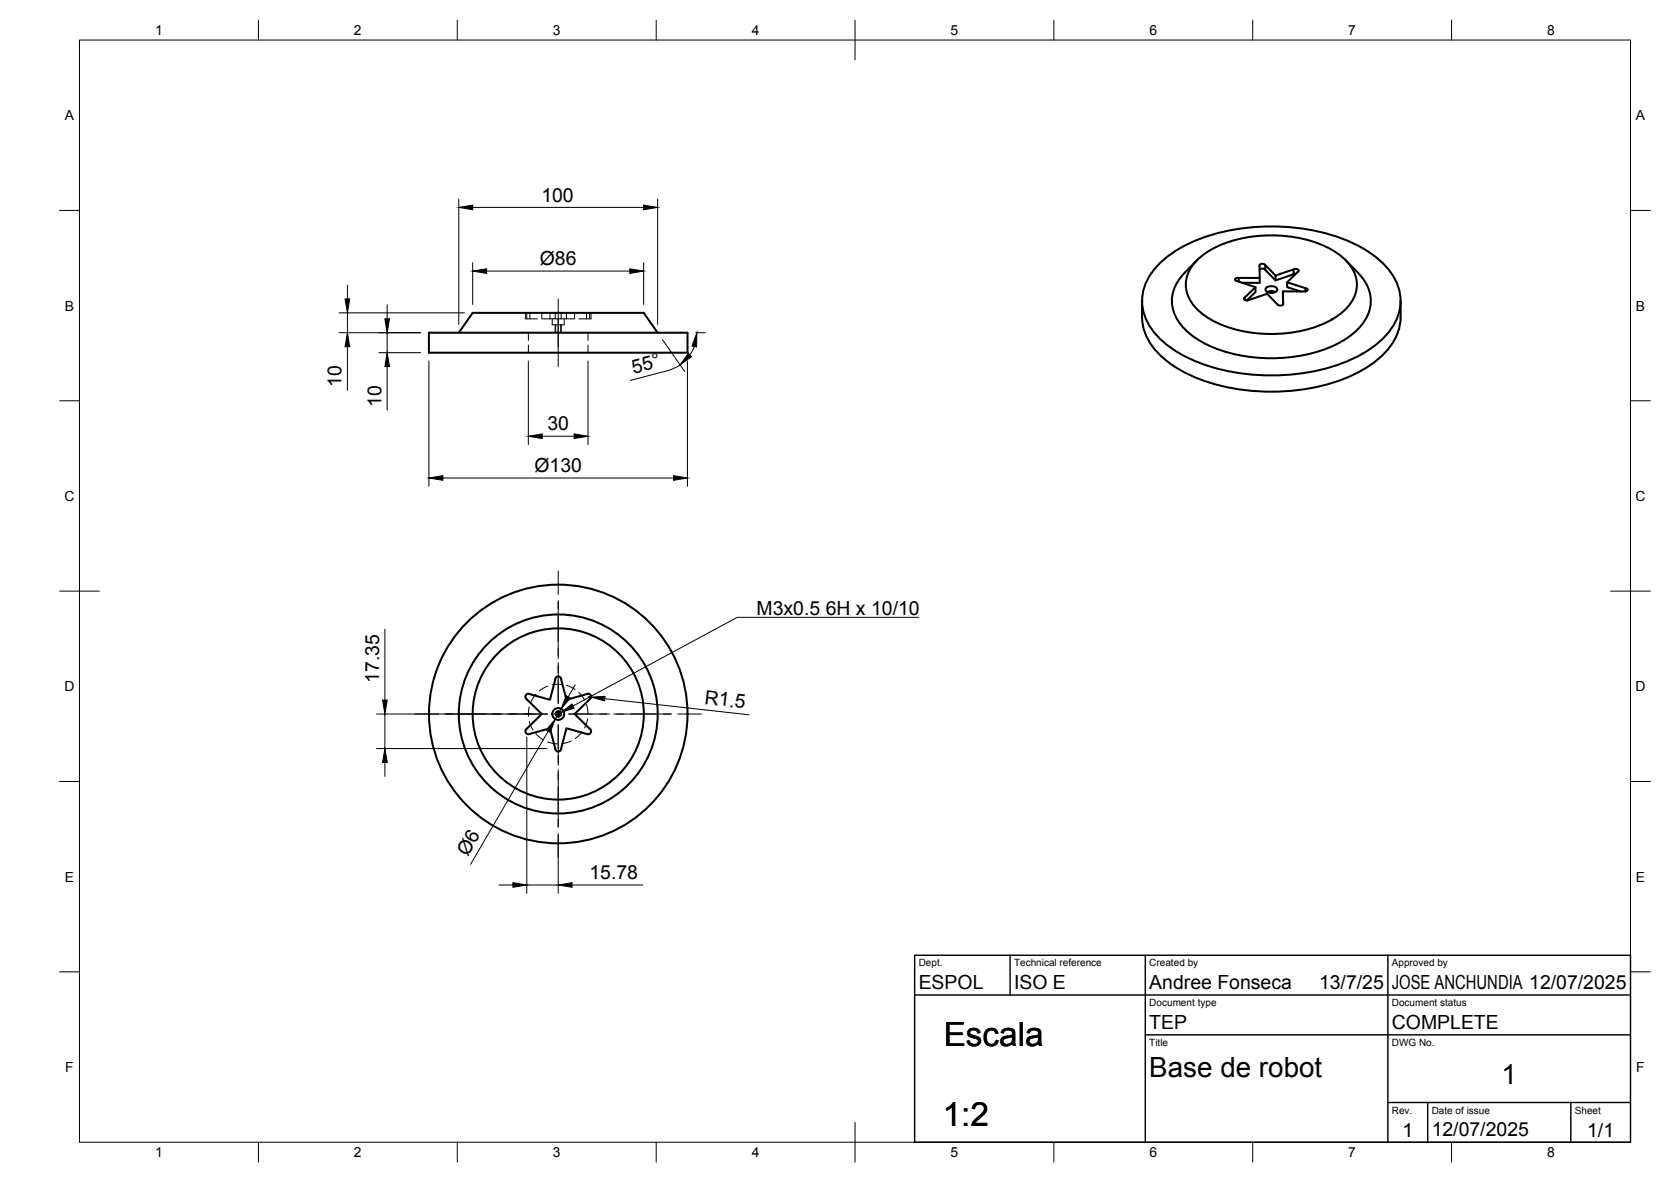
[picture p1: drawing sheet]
<svg xmlns="http://www.w3.org/2000/svg" width="420mm" height="297mm" viewBox="0 0 420 297" stroke-linecap="round" stroke-linejoin="round" font-family="sans-serif">
<!-- layer: Hidden -->
<g fill="none" stroke="#000" stroke-width=".25">
<path d="M132.1 78.6v1.5h1.1v-1.5M132.5 78.6v1.5M136.2 78.6v1.5M138.3 78.6v1.5h-1.9M139.6 78.6v1.5h-1.3M141.1 78.6v1.5h-1.5M142.4 78.6v1.5h-1.3M144.5 78.6v1.5M147.5 78.6v1.5h-1.9M148.3 78.6v1.5M148.6 78.6v1.5h-1.1M132.9 83.6v1.9"/>
<path d="M132.9 86.7v1.9M133.2 80.1h1.9M138.9 80.1v1.5h3v-1.5M139.7 81.6v2M141 81.6v2M142.4 80.1h2M147.8 83.6v1.9M147.8 86.7v1.9M133.1 177.7l-.2 2.4M134.7 174.5l-1.2 2M137.7 172.4l-2.1 1.2M141.2 172l-2.3 .1"/>
<path d="M142.4 172.2l2.2 1.1M145.5 174l1.5 1.9M147.5 177.1l.3 2.3M133.1 181.2l.9 2.3M134.7 184.4l1.9 1.5M137.7 186.4l2.4 .5M143.6 186.2l-2.3 .7M146.4 183.9l-1.8 1.7M147.8 180.6l-.8 2.3"/>
</g>
<!-- layer: Visible -->
<g fill="none" stroke="#000" stroke-width=".51">
<path d="M287.1 75.6a16.5 16.5 0 0 0 1.6 9.8 23.6 23.6 0 0 0 12.6 9.7 52.7 52.7 0 0 0 38.7-.8 21.7 21.7 0 0 0 11.3-10.3 17.3 17.3 0 0 0 .9-8.4M291.8 66a37.3 37.3 0 0 1 21.1-8.7 49.9 49.9 0 0 1 29.8 5.1 18.1 18.1 0 0 1 9.1 10.4 12.4 12.4 0 0 1-4.3 12.5 37.3 37.3 0 0 1-21.1 8.6 49.9 49.9 0 0 1-29.7-5 18.1 18.1 0 0 1-9.2-10.4 12.4 12.4 0 0 1 4.3-12.5zM300.6 65.8a24.6 24.6 0 0 1 15.4-6.5 31.4 31.4 0 0 1 20.4 4.4 9.3 9.3 0 0 1 4.7 9 12.4 12.4 0 0 1-7.7 8.4 34.1 34.1 0 0 1-28.9-.8 11.7 11.7 0 0 1-6.2-7.6 8.2 8.2 0 0 1 2.3-6.9zM300.9 65.4a20.3 20.3 0 0 0-5.5 6.7 9.3 9.3 0 0 0 2.6 10.7 29.2 29.2 0 0 0 17.9 7.1 37 37 0 0 0 22.9-5 11.3 11.3 0 0 0 5.8-10.4 10.4 10.4 0 0 0-3.2-6M311.5 69.8h-.3a.52 .52 0 0 0-.6 .6l5.1 1.8v1.2l-2.2 2.1M313 74.8l-.2 .2a.8 .8 0 0 0 1.3 .4l4.5-1.6 2.6 2.7M315.7 72.2l-2.7 2.6v.6M316.7 67.8l.8-.3 .7 .3M316.7 69.9l-5.2-.1v1M318.2 66.6l-.7-.3-.8 .3v4.5h-4.4M318.3 72.4a1.95 1.95 0 0 1 2.8 .2 1.29 1.29 0 0 1-1.7 1 .9 .9 0 0 1-.9-.2 .9 .9 0 0 1-.2-1zM318.6 73.4l1.3-.3 .8 .3"/>
<path d="M319.6 73.6h.1M320.7 69.2l4.6-1.5v1.2l-4.6 1.6zM320.7 69.2l-2.6-2.6v1.2l2.6 2.7M322.6 73.2v3.3zM322.6 76.3l-.2 .4-.3 .1-.6-.1-.3-.2M325.3 67.7l.5-.1a.58 .58 0 0 1 .7 .5l-2.9 2.8M325.8 68.8l-.5 .1M327 73.2l-3.4-1v-1.3l4.6 1.5v.8M328.2 72.4l.6 .3a.61 .61 0 0 1-.9 .6l-5.3-.1M338.4 65.4l3 3.1M107.8 83.6h65.1v5h-65.1zM115.4 83.6l3.5-5h43l3.5 5"/>
<path d="M147.5 174.4l-5.1 1.5-1.3-5.2a.75 .75 0 0 0-.7-.7 .75 .75 0 0 0-.8 .8l-1.3 5.1-5.1-1.5a.75 .75 0 0 0-1 .3 .75 .75 0 0 0 .3 1l3.7 3.7-3.7 3.7a.75 .75 0 0 0-.3 1 .75 .75 0 0 0 1 .3l5.1-1.4 1.3 5.1M147.5 174.4a.75 .75 0 0 1 1 .3 .75 .75 0 0 1-.2 1M148.3 175.8l-3.8 3.6 3.8 3.7M139.6 188.1a.75 .75 0 0 0 .8 .8 .75 .75 0 0 0 .7-.8M147.5 184.4l-5.1-1.4-1.3 5.1M148.3 183.1a.75 .75 0 0 1 .2 1 .75 .75 0 0 1-1 .3"/>
<circle cx="140.4" cy="179.4" r="32.5"/>
<circle cx="140.4" cy="179.4" r="21.5"/>
<circle cx="140.4" cy="179.4" r=".62"/>
<circle cx="140.4" cy="179.4" r="1.49"/>
<circle cx="140.4" cy="179.4" r="25"/>
</g>
<!-- layer: Hidden Narrow -->
<path d="M139.6 81.6v2M141.1 81.6v2" fill="none" stroke="#000" stroke-width=".25"/>
<!-- layer: Visible Narrow -->
<path d="M139.6 179.6a.77 .77 0 0 1 .6-.9 .77 .77 0 0 1 .9 .6 .77 .77 0 0 1-.6 .9" fill="none" stroke="#000" stroke-width=".25"/>
<!-- layer: BORDER -->
<g fill="none" stroke="#000" stroke-width=".25">
<path d="M20 10.1h390v276.9h-390zM65 5.1v5M115 5.1v5M165 5.1v5M215 5.1v10M265 5.1v5M315 5.1v5M365 5.1v5M15 52.9h5M410 52.9h5M15 100.7h5M410 100.7h5"/>
<path d="M15 148.6h10M405 148.6h10M15 196.4h5M410 196.4h5M15 244.2h5M410 244.2h5M65 287v5M115 287v5M165 287v5M215 282.1v9.9M265 287v5M315 287v5"/>
<path d="M365 287v5"/>
</g>
<!-- layer: TITLEBLOCK -->
<path d="M230 240.1h180v46.9h-180zM230 250h180M254 240.1v9.9M288 240.1v46.9M349 240.1v46.9M288 260.1h122M349 277.1h61M359 277.1v9.9M395 277.1v9.9" fill="none" stroke="#000" stroke-width=".36"/>
<!-- layer: Smart Centers -->
<g fill="none" stroke="#000" stroke-width=".25">
<path d="M140.4 75.1v17M140.4 143.5v5.9M140.4 150.9v14.6M104.4 179.4h5.9M111.8 179.4h14.6M127.4 179.4h10.3M139.5 179.4h1.7M140.4 166.5v10.3M140.4 178.5v1.8M143 179.4h10.3M154.3 179.4h14.5M170.4 179.4h6"/>
<path d="M140.4 182.1v10.2M140.4 193.4v14.5M140.4 209.5v5.9"/>
</g>
<!-- layer: Hole Notes -->
<path d="M141 179.1l2.8-2.2 .6 1z" fill="#000" stroke="#000" stroke-width=".25"/>
<path d="M231 155.1h-45.6l-41.3 22.3" fill="none" stroke="#000" stroke-width=".25"/>
<!-- layer: FD_Dimensions -->
<g fill="none" stroke="#000" stroke-width=".25">
<path d="M115.4 50v31.5M118.9 52.1h42.9M165.4 50v31.5M85.3 78.6h31.5M87.4 71.6v3.5M87.4 78.6v5M97.3 76.6v3.5M118.9 66v10.5M122.3 68.1h36M161.8 66v10.5M85.3 83.6h20.4M87.4 87.1v11"/>
<path d="M95.2 88.6h10.5M97.3 83.6v5M97.3 92.1v11M107.8 90.7v31.5M132.8 90.7v21M147.8 90.7v21M166.6 85.4l5.6 8M171 91.7l-2.6 1.3-9.9 2.6M172.8 90.7v31.5M174.6 87l-1.1 2.2M174.9 83.6h2.4M136.4 109.6h8"/>
<path d="M111.4 120.1h58M96.8 158.1v17.8M94.7 179.4h39.4M96.8 179.4v8.7M141.1 178.1l-1.5 2.6M144.6 172.1l-1.7 3M147.9 175.1l.7 .1M152.1 175.6l36.2 4M94.7 188.1h42.8M96.8 191.6v3.5M132.5 185.2v39.3M137.8 183.8l-19.5 33.4"/>
<path d="M140.4 210v14.5M125.5 222.4h3.5M132.5 222.4h7.9M143.8 222.4h17.8"/>
</g>
<g fill="#000" stroke="#000" stroke-width=".25">
<path d="M115.4 52.1l3.5-.6v1.2zM161.8 51.5l3.6 .6-3.6 .6zM86.8 75.1h1.1l-.5 3.5zM118.9 68.1l3.4-.6v1.2zM158.3 67.5l3.5 .6-3.5 .6zM87.4 83.6l.5 3.5h-1.1zM96.8 80.1h1.1l-.6 3.5zM97.3 88.6l.6 3.5h-1.1zM173.1 88.8l.8 .8-2.9 2.1zM175.2 83.6v3.6l-1.2-.2zM107.8 120.1l3.6-.6v1.2zM132.8 109.6l3.6-.6v1.2z"/>
<path d="M144.4 109l3.4 .6-3.4 .6zM169.4 119.5l3.4 .6-3.4 .6zM96.2 175.9h1.2l-.6 3.5zM142.4 174.8l1 .6-2.3 2.7zM148.6 175.2l3.5-.2-.1 1.2zM96.8 188.1l.6 3.5h-1.2zM139.6 180.7l-1.3 3.4-1-.6zM129 221.8l3.5 .6-3.5 .6zM140.4 222.4l3.4-.6v1.2z"/>
</g>
<g font-size="8.4">
<text x="237.3" y="263">Escala</text>
<text x="237" y="283">1:2</text>
</g>
<g font-size="7">
<text x="289" y="270.6">Base de robot</text>
<text x="377.5" y="272.3">1</text>
</g>
<g font-size="4.9">
<text x="136.1" y="50.7">100</text>
<text x="135.7" y="66.6">Ø86</text>
<text x="159.3" y="93.9" transform="rotate(-15 159.3 93.9)">55°</text>
<text x="85.9" y="97.2" transform="rotate(-90 85.9 97.2)">10</text>
<text x="95.9" y="102.2" transform="rotate(-90 95.9 102.2)">10</text>
<text x="137.6" y="108.2">30</text>
<text x="134.4" y="118.6">Ø130</text>
<text x="190.2" y="154.4">M3x0.5</text>
<text x="207.6" y="154.4">6H x 10/10</text>
<text x="95.3" y="171.6" transform="rotate(-90 95.3 171.6)">17.35</text>
<text x="177" y="176.9" transform="rotate(6 177 176.9)">R1.5</text>
<text x="117.6" y="215.4" transform="rotate(-60 117.6 215.4)">Ø6</text>
<text x="148.2" y="220.9">15.78</text>
<text x="231" y="248.5">ESPOL</text>
<text x="255" y="248.5">ISO E</text>
<text x="289" y="248.5">Andree Fonseca</text>
<text x="331.7" y="248.5">13/7/25</text>
<text x="350" y="248.5">JOSE ANCHUNDIA 12/07/2025</text>
<text x="289" y="258.6">TEP</text>
<text x="350" y="258.6">COMPLETE</text>
<text x="352.6" y="285.7">1</text>
<text x="360" y="285.5">12/07/2025</text>
<text x="399.1" y="285.7">1/1</text>
</g>
<g font-size="3.5">
<text x="39" y="8.8">1</text>
<text x="89" y="8.8">2</text>
<text x="139" y="8.8">3</text>
<text x="189" y="8.8">4</text>
<text x="239" y="8.8">5</text>
<text x="289" y="8.8">6</text>
<text x="339" y="8.8">7</text>
<text x="389" y="8.8">8</text>
<text x="16.3" y="30.2">A</text>
<text x="411.3" y="30.2">A</text>
<text x="16.3" y="78">B</text>
<text x="411.3" y="78">B</text>
<text x="16.2" y="125.9">C</text>
<text x="411.2" y="125.9">C</text>
<text x="16.2" y="173.7">D</text>
<text x="411.2" y="173.7">D</text>
<text x="16.3" y="221.6">E</text>
<text x="411.3" y="221.6">E</text>
<text x="16.4" y="269.4">F</text>
<text x="411.4" y="269.4">F</text>
<text x="39" y="290.8">1</text>
<text x="89" y="290.8">2</text>
<text x="139" y="290.8">3</text>
<text x="189" y="290.8">4</text>
<text x="239" y="290.8">5</text>
<text x="289" y="290.8">6</text>
<text x="339" y="290.8">7</text>
<text x="389" y="290.8">8</text>
</g>
<g font-size="2.5">
<text x="231" y="242.9">Dept.</text>
<text x="255" y="242.9">Technical reference</text>
<text x="289" y="242.9">Created by</text>
<text x="350" y="242.9">Approved by</text>
<text x="289" y="252.8">Document type</text>
<text x="350" y="252.8">Document status</text>
<text x="289" y="262.9">Title</text>
<text x="350" y="262.9">DWG No.</text>
<text x="350" y="279.9">Rev.</text>
<text x="360" y="279.9">Date of issue</text>
<text x="396" y="279.9">Sheet</text>
</g>
</svg>
